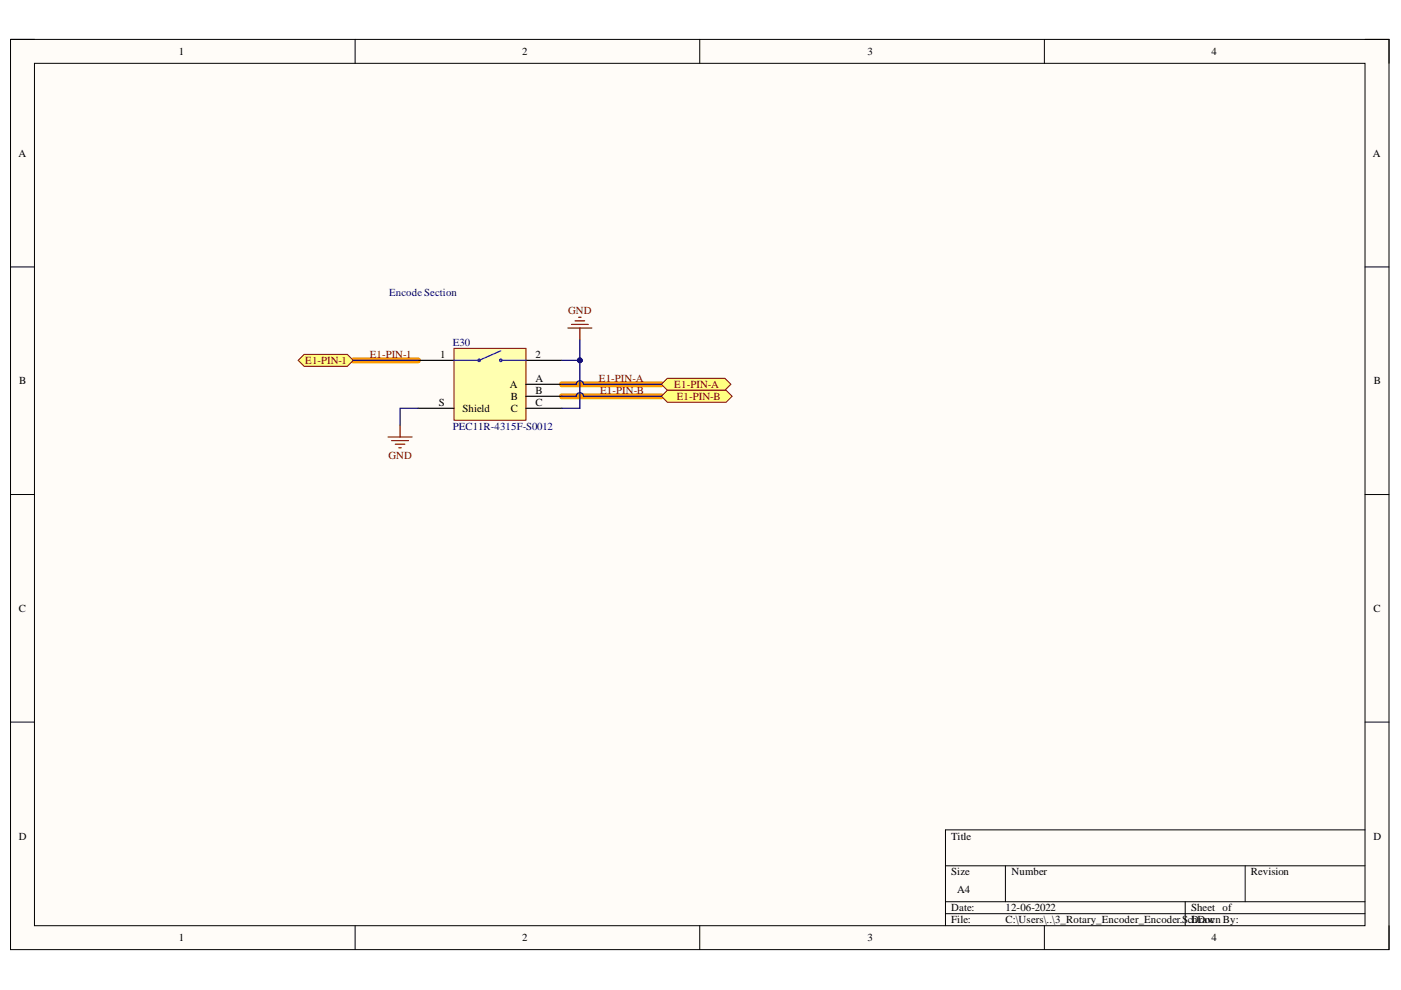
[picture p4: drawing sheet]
<svg xmlns="http://www.w3.org/2000/svg" width="297mm" height="210mm" viewBox="0 0 297 210" stroke-linecap="round" stroke-linejoin="round" font-family="sans-serif">
<path d="M2.2 8.4h292.3v192.9h-292.3z" fill-rule="evenodd" fill="#fffcf8"/>
<path d="M2.2 8.4h292.3v192.9h-292.3z" fill="none" stroke="#000" stroke-width=".21"/>
<path d="M7.3 13.4h282.1v182.9h-282.1z" fill-rule="evenodd" fill="#fffcf8"/>
<g fill="none" stroke="#000" stroke-width=".21">
<path d="M2.2 8.4h5.1M7.3 13.4h282.1v182.9h-282.1zM75.3 8.4v5M148.4 8.4v5M221.4 8.4v5M289.4 8.4h5.1v5M2.2 56.6h5.1M289.4 56.6h5.1M2.2 104.8h5.1M289.4 104.9h5.1M2.2 153.1h5.1M289.4 153.1h5.1"/>
<path d="M289.4 176h-88.9v20.3M75.3 196.3v5M148.4 196.3v5M200.5 183.6h88.9M200.5 191.2h88.9M200.5 193.7h88.9M213.2 183.6v7.6M221.4 196.3v5M251.3 191.2v5.1M264 183.6v7.6M294.5 196.3v5"/>
</g>
<path d="M74.9 76.4h13.7M119.1 81.5h21.1M119.1 84h21.1" fill="none" stroke="#f90" stroke-width="1.3"/>
<path d="M96.3 73.9h15.2v15.2h-15.2z" fill-rule="evenodd" fill="#ffffb0"/>
<path d="M96.3 73.9h15.2v15.2h-15.2z" fill="none" stroke="#800000" stroke-width=".21"/>
<path d="M88.6 76.4h7.7M111.5 76.4h7.6M88.6 86.6h7.7M111.5 86.6h7.6M111.5 84h7.6M111.5 81.5h7.6" fill="none" stroke="#000" stroke-width=".25"/>
<g fill="none" stroke="#00f" stroke-width=".25">
<path d="M96.3 76.4h5M106.2 74.4l-4.6 2M106.4 76.4h5.1"/>
<circle cx="101.6" cy="76.4" r=".24"/>
<circle cx="106.2" cy="76.4" r=".24"/>
</g>
<path d="M120.4 69.5h5.1M121.2 68.8h3.5M121.9 68h2.1M122.7 67.3h.5M122.9 69.5v2.6M82.3 92.7h5.1M83 93.4h3.6M83.8 94.2h2M84.6 94.9h.5M84.8 90.1v2.6" fill="none" stroke="#800000" stroke-width=".25"/>
<path d="M63.2 76.4l1.3-1.3h9.1l1.3 1.3-1.3 1.3h-9.1z" fill-rule="evenodd" fill="#ffff80"/>
<path d="M63.2 76.4l1.3-1.3h9.1l1.3 1.3-1.3 1.3h-9.1z" fill="none" stroke="#800000" stroke-width=".21"/>
<path d="M140.2 81.5l1.3-1.3h12.2l1.3 1.3-1.3 1.3h-12.2z" fill-rule="evenodd" fill="#ffff80"/>
<path d="M140.2 81.5l1.3-1.3h12.2l1.3 1.3-1.3 1.3h-12.2z" fill="none" stroke="#800000" stroke-width=".21"/>
<path d="M140.2 84l1.3-1.2h12.4l1.3 1.2-1.3 1.3h-12.4z" fill-rule="evenodd" fill="#ffff80"/>
<path d="M140.2 84l1.3-1.2h12.4l1.3 1.2-1.3 1.3h-12.4z" fill="none" stroke="#800000" stroke-width=".21"/>
<path d="M122.9 72.1v4.3h-3.8" fill="none" stroke="#000080" stroke-width=".25"/>
<circle cx="122.9" cy="76.4" r=".51" fill="#000080"/>
<circle cx="122.9" cy="76.4" r=".51" fill="none" stroke="#000080" stroke-width=".21"/>
<path d="M122.9 76.4v10.2h-3.8" fill="none" stroke="#000080" stroke-width=".25"/>
<circle cx="122.9" cy="76.4" r=".51" fill="#000080"/>
<circle cx="122.9" cy="76.4" r=".51" fill="none" stroke="#000080" stroke-width=".21"/>
<path d="M74.9 76.4h13.7M88.6 86.6h-3.8v3.5M119.1 81.5h3.1a.76 .76 0 0 1 .7-.8 .76 .76 0 0 1 .8 .8h16.5M119.1 84h3.1a.76 .76 0 0 1 .7-.7 .76 .76 0 0 1 .8 .7h16.5" fill="none" stroke="#000080" stroke-width=".25"/>
<g font-size="2.3">
<text x="37.9" y="11.7">1</text>
<text x="110.7" y="11.7">2</text>
<text x="183.9" y="11.7">3</text>
<text x="256.8" y="11.7">4</text>
<text x="3.9" y="33.3">A</text>
<text x="291.1" y="33.3">A</text>
<text x="93.3" y="75.9">1</text>
<text x="113.5" y="75.9">2</text>
<text x="4.1" y="81.5">B</text>
<text x="108.1" y="82.2">A</text>
<text x="113.5" y="83.5">B</text>
<text x="113.5" y="81">A</text>
<text x="291.3" y="81.5">B</text>
<text x="93.1" y="86">S</text>
<text x="98" y="87.3">Shield</text>
<text x="108.3" y="87.3">C</text>
<text x="108.3" y="84.8">B</text>
<text x="113.5" y="86">C</text>
<text x="4" y="129.7">C</text>
<text x="291.2" y="129.7">C</text>
<text x="4" y="178">D</text>
<text x="201.7" y="178">Title</text>
<text x="291.2" y="178">D</text>
<text x="201.7" y="185.6">Size</text>
<text x="214.4" y="185.6">Number</text>
<text x="265.2" y="185.6">Revision</text>
<text x="202.9" y="189.4">A4</text>
<text x="201.7" y="193.2">Date:</text>
<text x="201.7" y="195.8">File:</text>
<text x="213.2" y="193.2">12-06-2022</text>
<text x="213.2" y="195.8">C:\Users\..\3_Rotary_Encoder_Encoder.S</text>
<text x="251.8" y="195.8">cDrawn By:</text>
<text x="252.5" y="193.2">Sheet of</text>
<text x="252.8" y="195.8">hDoc</text>
<text x="37.9" y="199.6">1</text>
<text x="110.7" y="199.6">2</text>
<text x="183.9" y="199.6">3</text>
<text x="256.8" y="199.6">4</text>
</g>
<g font-size="2.3" fill="#000080">
<text x="82.5" y="62.7">Encode Section</text>
<text x="96" y="73.4">E30</text>
<text x="96" y="91.2">PEC11R-4315F-S0012</text>
</g>
<g font-size="2.3" fill="#800000">
<text x="120.5" y="66.5">GND</text>
<text x="64.7" y="77.2">E1-PIN-1</text>
<text x="78.4" y="75.9">E1-PIN-1</text>
<text x="127" y="81">E1-PIN-A</text>
<text x="127.2" y="83.5">E1-PIN-B</text>
<text x="143" y="82.2">E1-PIN-A</text>
<text x="143.5" y="84.8">E1-PIN-B</text>
<text x="82.4" y="97.3">GND</text>
</g>
</svg>
